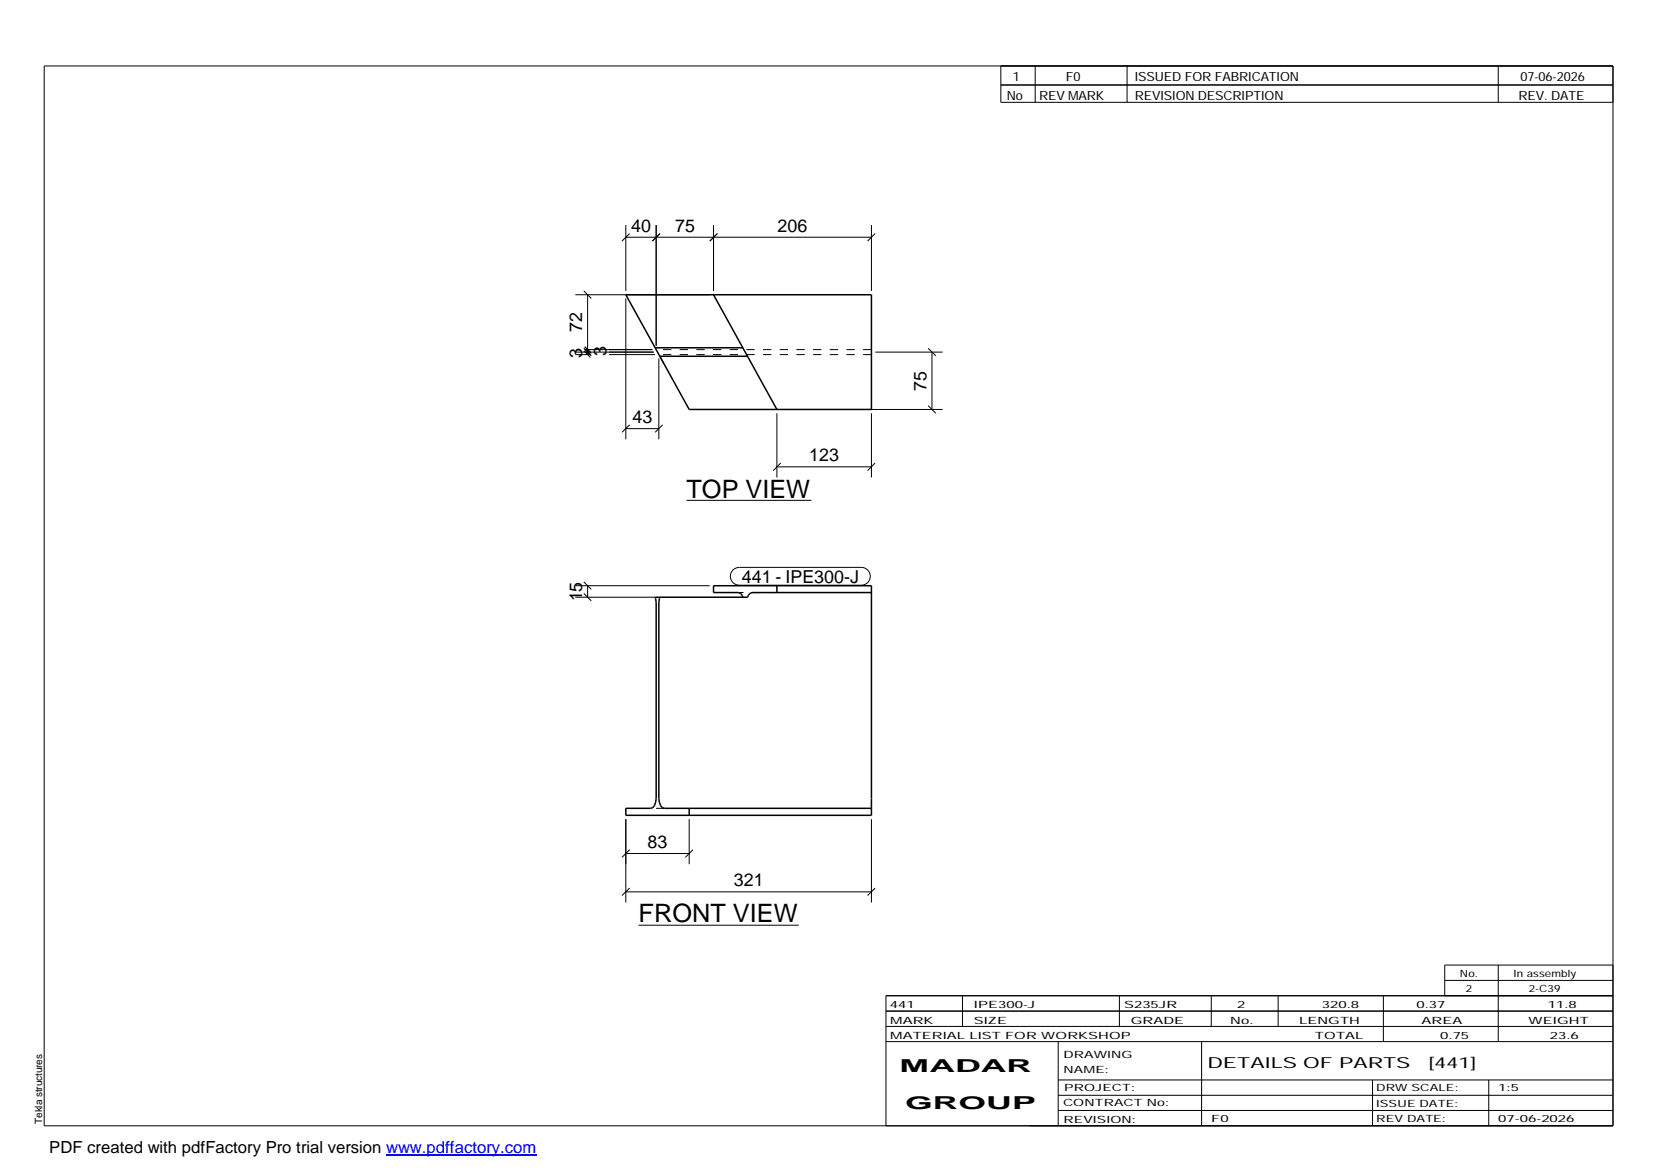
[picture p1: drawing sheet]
<svg xmlns="http://www.w3.org/2000/svg" width="420mm" height="297mm" viewBox="0 0 420 297" stroke-linecap="round" stroke-linejoin="round" font-family="sans-serif">
<path d="M158.9 74.8h62.3v29.2h-46.2zM181.1 74.8l16.1 29.2M166.3 88.3h22.3M167.5 90.5h22.3M167.5 151.6l-.2 1.4v49.7a2.22 2.22 0 0 0 1.4 2.5h52.5M197.2 148.7v1.7M221.2 150.4h-30.3l-.5 .3-.5 .5-.1 .4h-23.5l.3 1.4v49.7a2.22 2.22 0 0 1-1.4 2.5h-6.3v1.8h62.3v-58.3h-40.1v1.7h6.4l.5 .3 .6 .9M175 205.2v1.8" fill="none" stroke="#000" stroke-width=".38"/>
<path d="M167.5 90.5l1.2 2M221.2 88.8h-54.6M221.2 90h-53.9M197.2 150.4h-9.7M168.7 205.2h-3.5M221.2 205.2v-.2M221.2 205v-1.3" fill="none" stroke="#000" stroke-width=".25" stroke-dasharray="2.1 2.1" stroke-linecap="butt"/>
<g fill="none" stroke="#000" stroke-width=".25">
<path d="M11.2 16.7h398.3v269.1h-398.3zM254.1 16.7v9.3h155.4M262.8 16.7v9.3M286.1 16.7v9.3M380.4 16.7v9.3M254.1 21.6h155.4M158.9 57.1v16.8M159.9 59.3l-2 1.9M166.6 57.1v30.7M167.6 59.3l-2 1.9M181.1 57.1v16.8M182.1 59.3l-1.9 1.9"/>
<path d="M221.2 57.1v16.8M222.2 59.3l-1.9 1.9M146 74.8h34.2M148.2 73.9l1.9 1.9M149.2 74.8v15.2M158.9 75.8v35.7M158.9 60.2h62.3M146 89.4h19.9M146 90h3.9M148.2 89.1l1.7 1.6M148.2 88.4l1.9 1.9M148.5 88.8h17.1"/>
<path d="M149.9 89.5l-1.4-1.5 1.6 1.7M154.6 90h11.7M167.3 91v20.5M222.2 89.4h17.1M235.6 88.4l2 1.9M236.6 89.4v14.6M158.9 108.8h8.4M159.9 107.9l-2 1.9M168.2 107.9l-1.9 1.9M197.2 118.5h24M197.2 104.9v16.3M198.2 104h41.1"/>
<path d="M198.2 117.5l-1.9 2M221.2 104.9v16.3M222.2 117.5l-1.9 2M235.6 103l2 1.9M174.3 127h31.7M146 151.6h20.3M146 148.7h34.2M148.2 150.7l1.9 1.9M148.2 147.7l1.9 1.9M149.2 148.7v2.9M186.1 144.7l.8-.5 .8-.2h31a2.26 2.26 0 0 1 2.2 2.3 2.26 2.26 0 0 1-2.2 2.3h-31a2.27 2.27 0 0 1-2.1-1.4 2.27 2.27 0 0 1 .5-2.5zM158.9 208v21.1"/>
<path d="M158.9 216.7h16.1M159.9 215.7l-2 2M175 208v11.4M175.9 215.7l-1.9 2M221.2 208v21.1M158.9 226.4h62.3M159.9 225.5l-2 1.9M162.1 234.9h40.7M222.2 225.5l-1.9 1.9M224.9 256.7h184.6M244.3 252.8v7.8M284.2 252.8v7.8"/>
<path d="M307.5 252.8v7.8M324.5 252.8v7.8M351.2 252.8v11.6M366.8 248.9h42.7M380.4 245v19.4M409.5 245h-42.7v7.8M409.5 252.8h-184.6v33M224.9 264.4h184.6M224.9 260.6h184.6M268.6 264.4v21.4M268.6 274.2h140.9M268.6 278.1h140.9"/>
<path d="M305.1 264.4v21.4M348.4 274.2v11.6M378 274.2v11.6M268.6 281.9h140.9"/>
</g>
<path d="M98 293.3h38.2" fill="none" stroke="#00f" stroke-width=".3"/>
<g font-size="6.4">
<text x="174.3" y="126.3">TOP VIEW</text>
<text x="162.1" y="234.2">FRONT VIEW</text>
</g>
<g font-size="4.5">
<text x="160.2" y="58.8">40</text>
<text x="171.4" y="58.8">75</text>
<text x="197.4" y="58.8">206</text>
<text x="147.8" y="84.3" transform="rotate(-90 147.8 84.3)">72</text>
<text x="147.8" y="91" transform="rotate(-90 147.8 91)">3</text>
<text x="154" y="90.3" transform="rotate(-90 154 90.3)">3</text>
<text x="235.2" y="99.2" transform="rotate(-90 235.2 99.2)">75</text>
<text x="160.6" y="107.4">43</text>
<text x="205.4" y="117.1">123</text>
<text x="188.3" y="148">441 - IPE300-J</text>
<text x="147.8" y="152.7" transform="rotate(-90 147.8 152.7)">15</text>
<text x="164.4" y="215.3">83</text>
<text x="186.3" y="225">321</text>
<text x="228.4" y="272.3">MADAR</text>
<text x="229.8" y="281.6">GROUP</text>
</g>
<text font-size="4.2" x="12.5" y="292.7">PDF created with pdfFactory Pro trial version www.pdffactory.com</text>
<g font-size="3.9">
<text x="306.5" y="271.3">DETAILS OF PARTS</text>
<text x="362.7" y="271.3">[441]</text>
</g>
<g font-size="3.2">
<text x="257.1" y="20.5">1</text>
<text x="270.6" y="20.5">F0</text>
<text x="288.1" y="20.5">ISSUED FOR FABRICATION</text>
<text x="386" y="20.5">07-06-2026</text>
<text x="255.6" y="25.5">No</text>
<text x="263.8" y="25.5">REV MARK</text>
<text x="288.1" y="25.5">REVISION DESCRIPTION</text>
<text x="385.5" y="25.5">REV. DATE</text>
</g>
<g font-size="2.5">
<text x="370.6" y="247.9">No.</text>
<text x="372.1" y="251.8">2</text>
<text x="384.3" y="247.9">In assembly</text>
<text x="388.1" y="251.8">2-C39</text>
<text x="225.9" y="255.9">441</text>
<text x="247.3" y="255.9">IPE300-J</text>
<text x="285.4" y="255.9">S235JR</text>
<text x="314.1" y="255.9">2</text>
<text x="335.6" y="255.9">320.8</text>
<text x="359.6" y="255.9">0.37</text>
<text x="392.9" y="255.9">11.8</text>
<text x="226" y="263.7">MATERIAL LIST FOR WORKSHOP</text>
<text x="226" y="259.9">MARK</text>
<text x="247.2" y="259.9">SIZE</text>
<text x="287.1" y="259.9">GRADE</text>
<text x="312.3" y="259.9">No.</text>
<text x="329.8" y="259.9">LENGTH</text>
<text x="333.8" y="263.7">TOTAL</text>
<text x="360.9" y="259.9">AREA</text>
<text x="365.6" y="263.7">0.75</text>
<text x="388.1" y="259.9">WEIGHT</text>
<text x="393.4" y="263.7">23.6</text>
<text x="270" y="268.5">DRAWING</text>
<text x="270" y="272.5">NAME:</text>
<text x="269.9" y="280.9">CONTRACT No:</text>
<text x="270.2" y="277">PROJECT:</text>
<text x="349.4" y="277.1">DRW SCALE:</text>
<text x="349.4" y="281">ISSUE DATE:</text>
<text x="380.4" y="277.1">1:5</text>
<text x="10.7" y="285.4" transform="rotate(-90 10.7 285.4)">Tekla structures</text>
<text x="270" y="285">REVISION:</text>
<text x="307.5" y="284.8">F0</text>
<text x="349.4" y="284.8">REV DATE:</text>
<text x="380.4" y="284.8">07-06-2026</text>
</g>
</svg>
